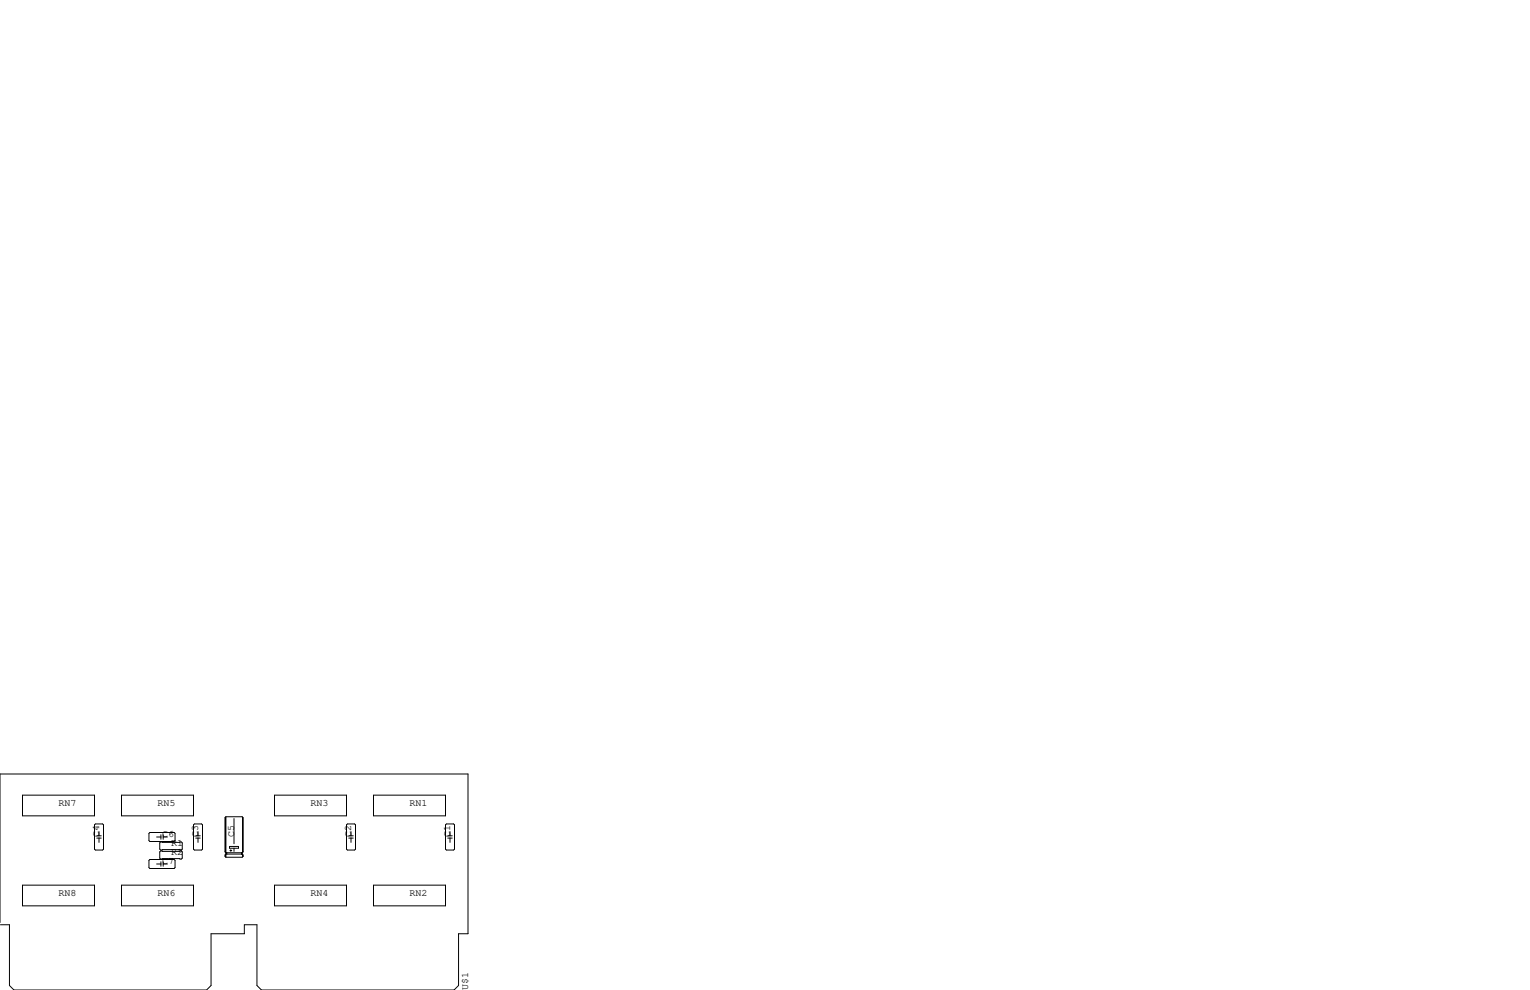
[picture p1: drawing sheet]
<svg xmlns="http://www.w3.org/2000/svg" width="432mm" height="279mm" viewBox="0 0 432 279" stroke-linecap="round" stroke-linejoin="round" font-family="sans-serif">
<g fill="none" stroke="#000" stroke-width=".28">
<path d="M6.4 224.4h20.3v5.9h-20.3zM26.9 232.5h2.1l.2 .3v6.8l-.2 .3h-2.1l-.2-.3v-6.8zM27.3 236.5h1.3M27.3 235.9h1.3M27.9 234.7v1.2M27.9 236.5v1.2M34.3 224.4h20.3v5.9h-20.3zM42 235.2l.3-.3h6.8l.3 .3v2l-.3 .3h-6.8l-.3-.3zM44.2 236.2h1.2M45.3 237.6h5.9l.2 .3v1.7l-.2 .3h-5.9l-.2-.3v-1.7zM45.4 235.6v1.3M46.1 236.2h1.1"/>
<path d="M46.1 235.6v1.3M54.9 232.5h2l.3 .3v6.8l-.3 .3h-2l-.3-.3v-6.8zM55.2 236.5h1.3M55.2 235.9h1.3M55.9 234.7v1.2M55.9 236.5v1.2M63.6 230.8v9.6M63.8 230.5l-.3 .3v9.6l.3 .3h4.5M63.8 230.5v11.4M63.8 230.5h4.5l.3 .3v9.6M64.8 238.9h2.5v.5h-2.5zM65.2 239.8v.5"/>
<path d="M66 231v7.1M66 239.4v.9M68.5 230.6v9.9M68.5 230.8l.1 9.6M77.5 224.4h20.3v5.9h-20.3zM98 232.5h2.1l.2 .3v6.8l-.2 .3h-2.1l-.2-.3v-6.8zM98.4 236.5h1.3M98.4 235.9h1.3M99.1 234.7v1.2M99.1 236.5v1.2M105.4 224.4h20.3v5.9h-20.3zM126 232.5h2l.3 .3v6.8l-.3 .3h-2l-.3-.3v-6.8z"/>
<path d="M126.4 236.5h1.2M126.4 235.9h1.2M127 234.7v1.2M127 236.5v1.2M6.4 249.8h20.3v5.9h-20.3zM34.3 249.8h20.3v5.9h-20.3zM42 242.8l.3-.2h6.8l.3 .2v2.1l-.3 .2h-6.8l-.3-.2zM44.2 243.8h1.2M45.3 240.2h5.9l.2 .2v1.8l-.2 .2h-5.9l-.2-.2v-1.8zM45.4 243.2v1.3M46.1 243.2v1.3M46.1 243.8h1.1"/>
<path d="M63.6 241.3v.4M63.9 240.8v.1M64 240.7v.3M64.9 240h.5M68.2 240.7v.3M68.3 240.7v.3M68.3 241h-4.5l-.3 .3v.4l.3 .2M68.3 241l.3 .3v.4M68.5 241.2v.6M68.5 241.3l.1 .4M68.6 241.7l-.3 .2h-4.5M68.6 240.4l-.3 .3"/>
<path d="M77.5 249.8h20.3v5.9h-20.3zM105.4 249.8h20.3v5.9h-20.3zM0 260.3v-41.9h132.1v45.1h-2.7v14.6l-1.3 1.3h-54.3l-1.3-1.3v-17.1h-3.5v2.5h-9.4v14.6l-1.3 1.3h-54.4l-1.2-1.3v-17.1h-2.6"/>
</g>
<g font-size="2.8">
<text x="16.5" y="227.3">RN7</text>
<text x="44.4" y="227.3">RN5</text>
<text x="87.6" y="227.3">RN3</text>
<text x="115.6" y="227.3">RN1</text>
<text x="27.9" y="236.2" transform="rotate(-90 27.9 236.2)">C4</text>
<text x="45.7" y="236.2">C6</text>
<text x="48.3" y="238.8">R1</text>
<text x="55.9" y="236.2" transform="rotate(-90 55.9 236.2)">C3</text>
<text x="66" y="236.2" transform="rotate(-90 66 236.2)">C5</text>
<text x="99.1" y="236.2" transform="rotate(-90 99.1 236.2)">C2</text>
<text x="127" y="236.2" transform="rotate(-90 127 236.2)">C1</text>
<text x="45.7" y="243.8">C7</text>
<text x="48.3" y="241.3">R2</text>
<text x="16.5" y="252.7">RN8</text>
<text x="44.4" y="252.7">RN6</text>
<text x="87.6" y="252.7">RN4</text>
<text x="115.6" y="252.7">RN2</text>
<text x="132.1" y="279.4" transform="rotate(-90 132.1 279.4)">U$1</text>
</g>
</svg>
